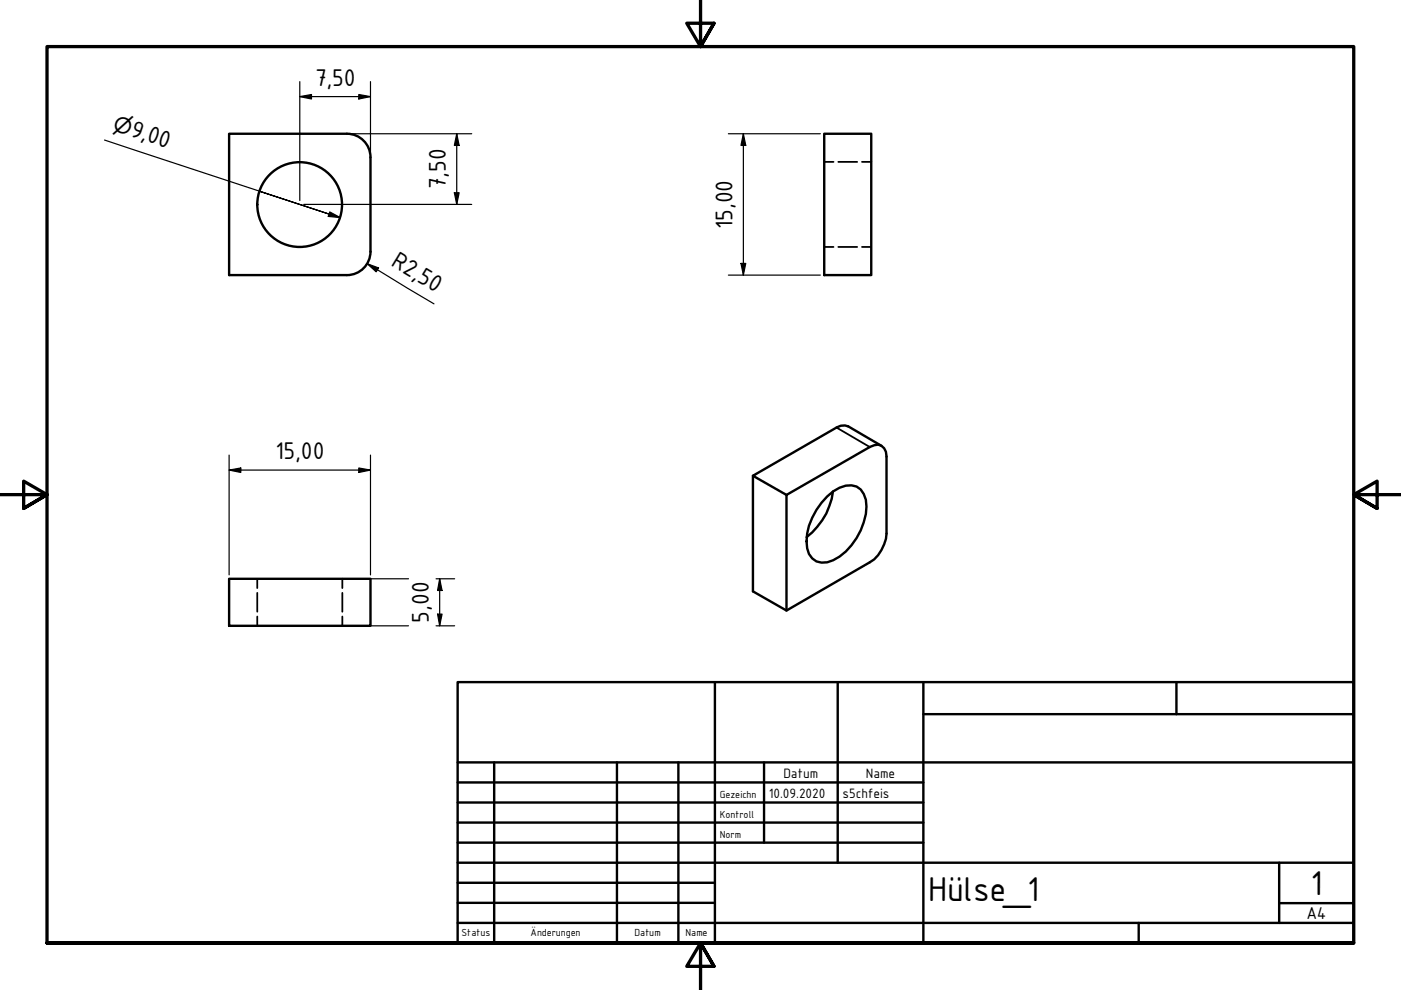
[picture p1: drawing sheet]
<svg xmlns="http://www.w3.org/2000/svg" width="297mm" height="210mm" viewBox="0 0 297 210" stroke-linecap="round" stroke-linejoin="round" font-family="sans-serif">
<!-- layer: Sichtbar (ISO) -->
<g fill="none" stroke="#000" stroke-width=".51">
<path d="M73.5 28.4h-24.9v29.9h24.9M73.6 28.4a5 5 0 0 1 4.9 4.9M78.5 33.4v20M174.8 28.4h9.9v29.9h-9.9zM78.5 53.3a5 5 0 0 1-4.9 5M186.9 94.5l-7.1-4.1-.7-.2-.9 .1-.8 .3-17.8 10.3 7.2 4M159.6 100.9v24.5l7.2 4 17.6-10.2a7.9 7.9 0 0 0 3.6-6.1v-16.3a2.17 2.17 0 0 0-1.1-2.3 2.17 2.17 0 0 0-2.5 .3l-17.6 10.1v24.5M175.4 105.3a7 7 0 0 1 5.1-2.4 3.4 3.4 0 0 1 3.1 3.1 13.3 13.3 0 0 1-6.9 12.8 3.5 3.5 0 0 1-5.6-2.6 12.8 12.8 0 0 1 4.3-10.9zM176.6 104.2a14.2 14.2 0 0 1-5.6 9.7M48.6 122.7h29.9v10h-29.9z"/>
<circle cx="63.5" cy="43.4" r="9"/>
</g>
<!-- layer: Verdeckt (ISO) -->
<path d="M174.8 34.3h1.9M177.7 34.3h4M182.8 34.3h1.9M174.8 52.4h1.9M177.7 52.4h4M182.8 52.4h1.9M54.5 122.7v2M54.5 125.7v4M54.5 130.7v2M72.6 122.7v2M72.6 125.7v4M72.6 130.7v2" fill="none" stroke="#000" stroke-width=".38"/>
<!-- layer: Sichtbar schmal (ISO) -->
<path d="M177.4 90.6l7 4.2" fill="none" stroke="#000" stroke-width=".38"/>
<!-- layer: Rahmen (ISO) -->
<path d="M148.5 -.1v10l-2.9-5h5.8l-2.9 5 2.9-5M0 104.9h10l-5-2.9v5.8l5-2.9-5 2.9M297 104.9h-10l5-2.9v5.8l-5-2.9 5 2.9M10 199.9v-190h277v190h-277h277M151.4 204.9l-2.9-5 2.9 5h-5.8l2.9-5v10" fill="none" stroke="#000" stroke-width=".7"/>
<!-- layer: Titel (ISO) -->
<g fill="none" stroke="#000" stroke-width=".51">
<path d="M97 144.6h190v55.3h-190zM151.6 144.6v55.3M177.6 144.6v38.3M195.8 151.4h91.2M195.8 144.6v55.3M249.4 144.6v6.8M97 165.9h98.8M97 170.2h98.8M97 174.4h98.8M97 178.7h98.8M97 161.6h190M104.8 161.6v38.3"/>
<path d="M130.8 161.6v38.3M143.8 161.6v38.3M162 161.6v17.1M97 195.7h190M97 182.9h190M97 187.2h54.6M97 191.4h54.6M241.4 195.7v4.2M271.2 191.5h15.8M271.2 182.9v12.8"/>
</g>
<g fill="none" stroke="#000" stroke-width=".25">
<path d="M63.6 17.3v25.2M78.5 17.3v15.2M22.2 29.7l47.5 15.7-14.7-4.9M63.6 20.5l2.4-.5v1zM63.6 20.5h14.9M74.4 28.4h25.6M76.1 20l2.4 .5-2.4 .5zM96.8 28.4l.5 2.4h-1zM96.8 28.4v14.9M154.4 28.4h19.5M157.6 28.4l.5 2.4h-1zM157.6 28.4v29.9"/>
<path d="M64.4 43.3h35.6M69.7 45.4l2.4 .7M69.9 44.9l2.2 1.2-2.5-.2zM77.9 55.9l2.4 .9-.5 .8zM77.9 55.9l14.1 8.5M96.3 40.9h1l-.5 2.4zM154.4 58.3h19.5M157.1 55.9h1l-.5 2.4zM48.6 99.7l2.5-.5v1zM48.6 99.7h29.9M48.6 96.5v25.4M76.1 99.2l2.4 .5-2.4 .5z"/>
<path d="M78.5 96.5v25.4M74.4 132.7h12.2M74.4 122.7h12.2M92.5 132.7h3.9M92.5 122.7h3.9M92.8 130.2h.9l-.5 2.5zM93.2 122.7l.5 2.5h-.9zM93.2 122.7v10"/>
</g>
<g fill="#000">
<path d="M63.6 20.5l2.4-.5v1z" fill-rule="evenodd"/>
<path d="M76.1 20l2.4 .5-2.4 .5z" fill-rule="evenodd"/>
<path d="M96.8 28.4l.5 2.4h-1z" fill-rule="evenodd"/>
<path d="M157.6 28.4l.5 2.4h-1z" fill-rule="evenodd"/>
<path d="M69.9 44.9l2.2 1.2-2.5-.2z" fill-rule="evenodd"/>
<path d="M77.9 55.9l2.4 .9-.5 .8z" fill-rule="evenodd"/>
<path d="M96.3 40.9h1l-.5 2.4z" fill-rule="evenodd"/>
<path d="M157.1 55.9h1l-.5 2.4z" fill-rule="evenodd"/>
<path d="M48.6 99.7l2.5-.5v1z" fill-rule="evenodd"/>
<path d="M76.1 99.2l2.4 .5-2.4 .5z" fill-rule="evenodd"/>
<path d="M92.8 130.2h.9l-.5 2.5z" fill-rule="evenodd"/>
<path d="M93.2 122.7l.5 2.5h-.9z" fill-rule="evenodd"/>
</g>
<g font-size="7.9">
<text x="196.8" y="191">Hülse_1</text>
<text x="277.9" y="189.7">1</text>
</g>
<g font-size="5.5">
<text x="66.8" y="18.2">7,50</text>
<text x="27.4" y="28.8" transform="rotate(18 27.4 28.8)">9,00</text>
<text x="94.6" y="40.1" transform="rotate(-90 94.6 40.1)">7,50</text>
<text x="155.3" y="48.5" transform="rotate(-90 155.3 48.5)">15,00</text>
<text x="82.7" y="56.2" transform="rotate(31 82.7 56.2)">R2,50</text>
<text x="58.4" y="97.4">15,00</text>
<text x="90.9" y="132" transform="rotate(-90 90.9 132)">5,00</text>
</g>
<text font-size="4.6" x="23.7" y="27.6" transform="rotate(18 23.7 27.6)">⌀</text>
<text font-size="3.9" x="277" y="194.9">A4</text>
<g font-size="3.1">
<text x="166.1" y="164.9">Datum</text>
<text x="183.6" y="164.9">Name</text>
<text x="163" y="169.1">10.09.2020</text>
<text x="178.6" y="169.1">s5chfeis</text>
</g>
<g font-size="2.3">
<text x="152.6" y="169.1">Gezeichn</text>
<text x="152.6" y="173.4">Kontroll</text>
<text x="152.6" y="177.6">Norm</text>
<text x="97.9" y="198.5">Status</text>
<text x="112.5" y="198.5">Änderungen</text>
<text x="134.6" y="198.5">Datum</text>
<text x="145.4" y="198.5">Name</text>
</g>
</svg>
